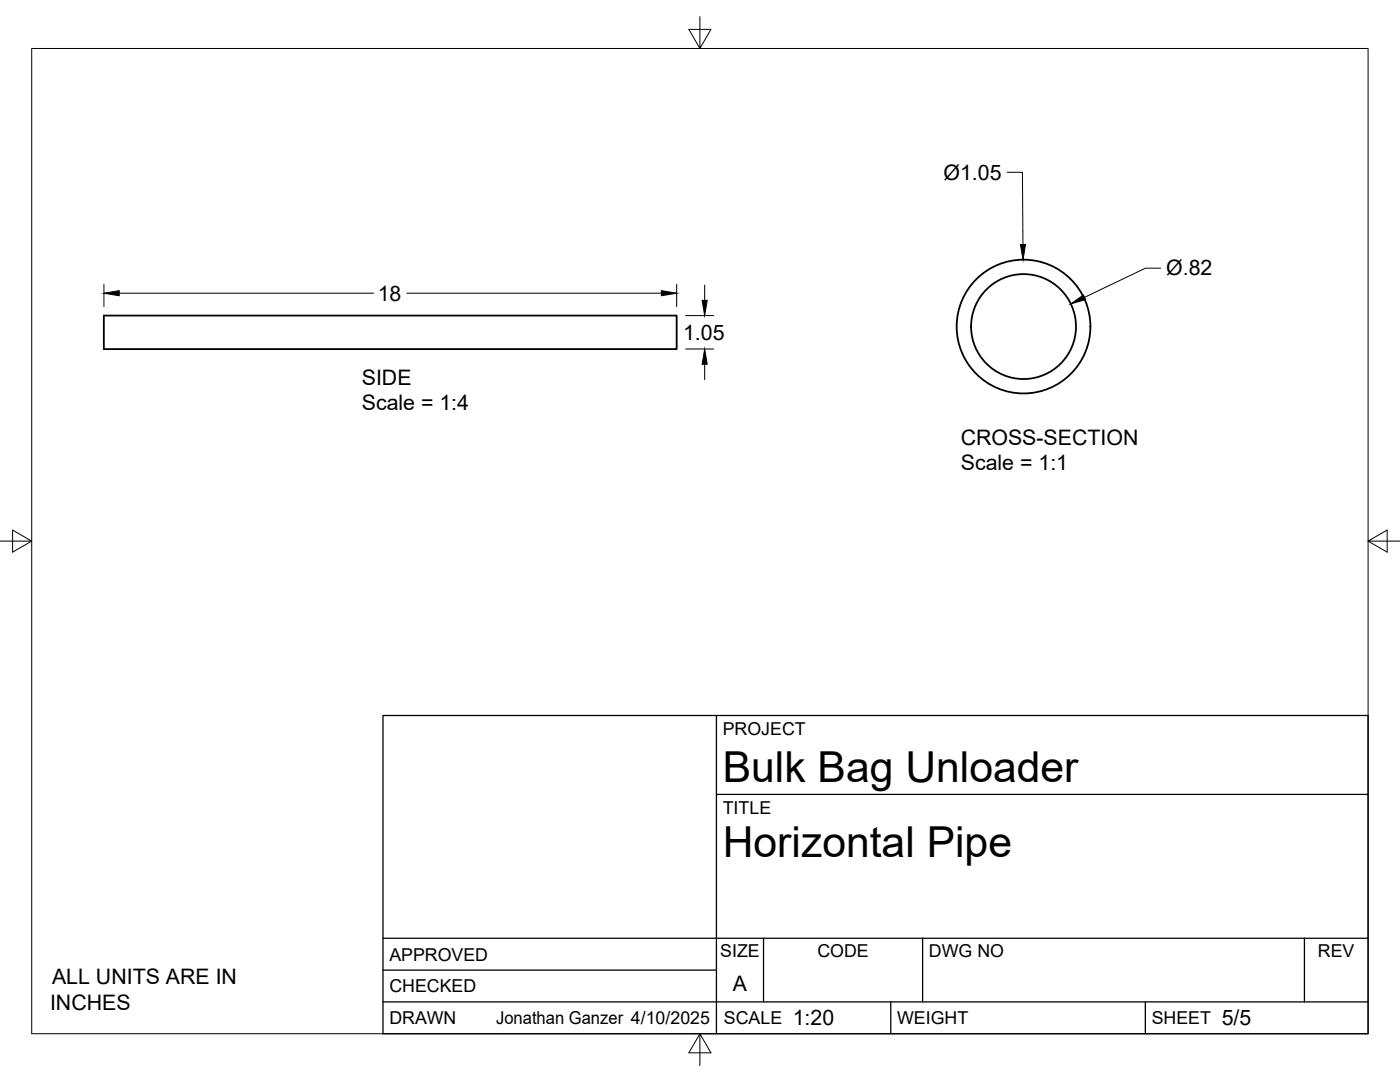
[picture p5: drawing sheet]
<svg xmlns="http://www.w3.org/2000/svg" width="279mm" height="216mm" viewBox="0 0 279 216" stroke-linecap="round" stroke-linejoin="round" font-family="sans-serif">
<!-- layer: Visible -->
<g fill="none" stroke="#000" stroke-width=".36">
<path d="M20.7 63h114.3v6.7h-114.3z"/>
<circle cx="204.3" cy="65.2" r="13.3"/>
<circle cx="204.3" cy="65.2" r="10.5"/>
</g>
<!-- layer: Border -->
<path d="M6.3 9.7h266.7v196.6h-266.7zM139.7 3.3v6.4l2.2-3.8h-4.4l2.2 3.8M0 108h6.3l-3.8-2.2v4.4l3.8-2.2M273 108l3.8 2.2v-4.4l-3.8 2.2h6.4M139.7 206.3l-2.2 3.8h4.4l-2.2-3.8v6.3" fill="none" stroke="#000" stroke-width=".2"/>
<!-- layer: Titleblock -->
<path d="M76.4 142.8h196.6v63.5h-196.6zM143 158.5h130M143 142.8v63.5M76.4 199.9h196.6M76.4 193.6h66.6M76.4 187.2h196.6M152.4 187.2v12.7M177.8 199.9v6.4M184.1 187.2v12.7M228.6 199.9v6.4M260.3 187.2v12.7" fill="none" stroke="#000" stroke-width=".25"/>
<!-- layer: FD_Dimensions -->
<path d="M201 34.4h3l.2 14.4M20.7 56.7v4.5M23.8 58.5h50.8M81.2 58.5h50.8M135 56.7v4.5M140.6 56.9v3M231.6 53.5h-3l-12.1 5.8M136.8 63h5.6M136.8 69.6h5.6M140.6 72.7v3" fill="none" stroke="#000" stroke-width=".2"/>
<path d="M20.7 58.5l3.1-.5v1zM132 58l3 .5-3 .5zM140.1 59.9h1l-.5 3.1zM203.6 48.8h1.1l-.5 3zM213.7 60.6l2.5-1.7 .5 .9zM140.6 69.6l.5 3.1h-1z" fill="#000" stroke="#000" stroke-width=".2"/>
<g font-size="8.5">
<text x="144.3" y="156">Bulk Bag Unloader</text>
<text x="144.3" y="171">Horizontal Pipe</text>
</g>
<g font-size="4.3">
<text x="188.3" y="35.8">Ø1.05</text>
<text x="232.7" y="55">Ø.82</text>
<text x="75.4" y="60">18</text>
<text x="136.3" y="67.8">1.05</text>
<text x="72.2" y="76.7">SIDE</text>
<text x="72.2" y="81.9">Scale = 1:4</text>
<text x="191.7" y="88.7">CROSS-SECTION</text>
<text x="191.7" y="93.9">Scale = 1:1</text>
<text x="10.4" y="196.4">ALL UNITS ARE IN</text>
<text x="146.3" y="197.7">A</text>
<text x="10" y="201.5">INCHES</text>
<text x="158.2" y="204.6">1:20</text>
<text x="243.8" y="204.6">5/5</text>
</g>
<g font-size="3.5">
<text x="144.3" y="146.6">PROJECT</text>
<text x="144.3" y="162.3">TITLE</text>
<text x="77.7" y="191.7">APPROVED</text>
<text x="143.7" y="191">SIZE</text>
<text x="163.1" y="191">CODE</text>
<text x="185.4" y="191">DWG NO</text>
<text x="263" y="191">REV</text>
<text x="77.7" y="198">CHECKED</text>
<text x="77.7" y="204.4">DRAWN</text>
<text x="99" y="204.4">Jonathan Ganzer 4/10/2025</text>
<text x="144.5" y="204.4">SCALE</text>
<text x="179" y="204.4">WEIGHT</text>
<text x="229.8" y="204.4">SHEET</text>
</g>
</svg>
